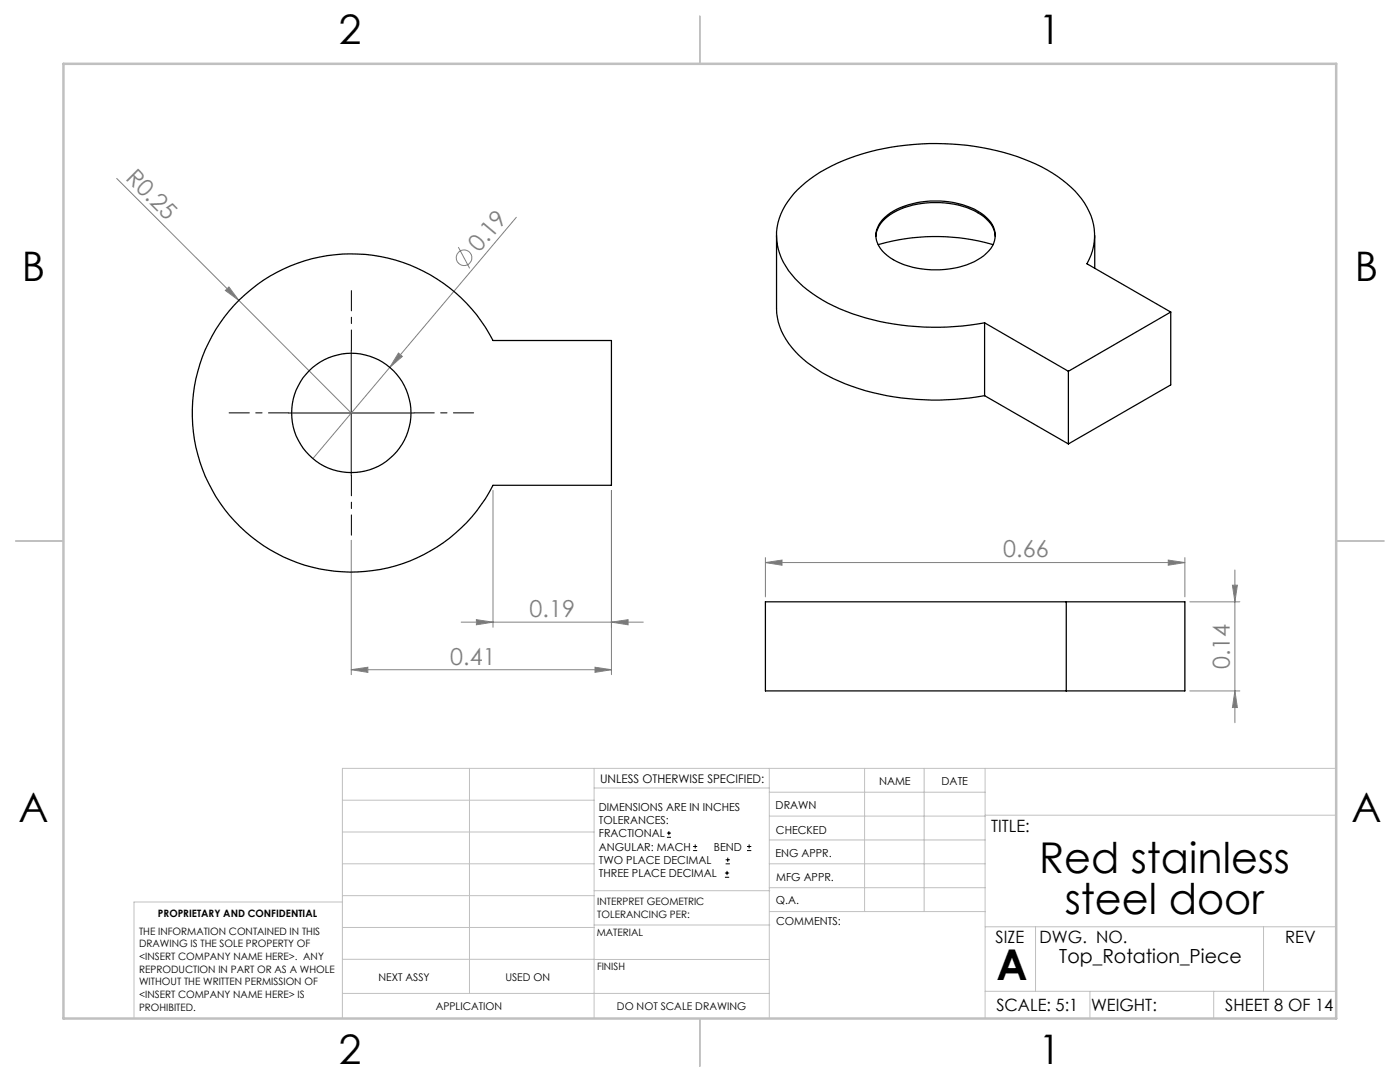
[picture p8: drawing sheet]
<svg xmlns="http://www.w3.org/2000/svg" width="279mm" height="216mm" viewBox="0 0 279 216" stroke-linecap="round" stroke-linejoin="round" font-family="sans-serif">
<g fill="none" stroke="#808080" stroke-width=".2">
<path d="M23.3 35.6l24.4 24.3M45 58l.7-.7 2 2.6zM47.7 59.9l22.4 22.5M91.5 49.3l2.2 4.3M103 43.4l-40.6 48.1M79.5 70.4l.8 .7-2.5 2.2zM98.4 97.9v27.3M122 97.9v36.7M70.1 107.8v26.8M152.8 112.3l3.3-.5v1zM152.8 111.3v7.8M152.8 112.3h83.7"/>
<path d="M233.2 111.8l3.3 .5-3.3 .5zM236.5 111.3v7.8M246 116.8h.9l-.4 3.3zM246.5 113.7v30.5M70.1 133.6l3.3-.5v1.1zM70.1 133.6h51.9M92 124.1h36.4M95.1 123.6l3.3 .5-3.3 .6zM118.7 133.1l3.3 .5-3.3 .6zM122 124.1l3.3-.5v1.1zM237.5 137.9h9.9M237.5 120.1h9.9"/>
<path d="M246.5 137.9l.4 3.3h-.9z"/>
<circle cx="92.6" cy="51.4" r="1.56"/>
</g>
<g fill="none" stroke="#000" stroke-width=".2">
<path d="M70.1 69.9v25M57.6 82.4h25M133.1 167.1h.8M133.1 166.2h.8M133.5 165.8v.9M138.3 169.7h.8M138.3 168.9h.8M138.7 168.5v.8M144.7 175h.8M144.7 174.2h.8M144.8 172.4h.9M144.8 171.6h.9"/>
<path d="M145.1 173.8v.8M145.2 171.1v.9M149.1 169.7h.8M149.1 168.9h.8M149.5 168.5v.8"/>
</g>
<path d="M70.1 69.9v-11.9M57.6 82.4h-11.9M70.1 94.9v11.9M82.6 82.4h11.9" fill="none" stroke="#000" stroke-width=".2" stroke-dasharray="15.2 1.3 1.3 1.3" stroke-dashoffset="11.2"/>
<g fill="none" stroke="#c0c0c0" stroke-width=".2">
<path d="M68.3 159.7h50.3M93.7 153.3v44.9M118.6 153.3v49.9M118.6 157.2h34.9M153.5 153.3v49.9M153.5 158.1h43.1M172.5 153.3v28.6M184.4 153.3v28.6M196.6 153.3v49.9M266.7 153.3h-198.4v49.9M68.3 178.7h50.3M68.3 172.4h50.3"/>
<path d="M68.3 166h50.3M68.3 180h-41.6v23.2M118.6 177.7h35M153.5 167.6h43.1M153.5 162.8h43.1M153.5 172.4h43.1M153.5 177.1h43.1M196.6 162.7h70.1M68.3 198.2h85.2M68.3 191.4l85.2 .1M68.3 185.1h50.3M118.6 184.6h35"/>
<path d="M153.6 181.9h43M196.6 197.8h70.1M196.6 184.9h70.1M206.7 184.9v12.9M217.5 197.8v5.4M242.2 197.8v5.4M252.2 184.9v12.9"/>
</g>
<path d="M139.7 3.2v9.5M3.1 107.9h9.6M266.7 107.9h9.5M139.7 203.2v9.6" fill="none" stroke="#c0c0c0" stroke-width=".25"/>
<path d="M12.7 12.7h254v190.5h-254z" fill="none" stroke="#c0c0c0" stroke-width=".5"/>
<g fill="#808080">
<path d="M45 58l.7-.7 2 2.6z"/>
<path d="M79.5 70.4l.8 .7-2.5 2.2z"/>
<path d="M70.1 133.6l3.3-.5v1.1zM118.7 133.1l3.3 .5-3.3 .6zM95.1 123.6l3.3 .5-3.3 .6zM122 124.1l3.3-.5v1.1zM152.8 112.3l3.3-.5v1zM233.2 111.8l3.3 .5-3.3 .5z"/>
<path d="M246.5 137.9l.4 3.3h-.9zM246 116.8h.9l-.4 3.3z"/>
</g>
<g fill="none" stroke="#000" stroke-width=".25">
<path d="M47.8 59.8a31.8 31.8 0 0 1 50.6 8.1h23.6v28.9h-23.6a31.8 31.8 0 0 1-47.1 11.2 31.8 31.8 0 0 1-3.5-48.2zM155 47v14.5a12.9 12.9 0 0 0 4.4 9.4 33.1 33.1 0 0 0 16.1 7.7 53.4 53.4 0 0 0 21 .4M174.8 47.1a6.1 6.1 0 0 1 3.5-4.7 18.6 18.6 0 0 1 16.8 0 5.9 5.9 0 0 1 3.5 4.7M175.3 48.8a41.2 41.2 0 0 1 22.9 0M176.6 43.4a16.1 16.1 0 0 1 12-3.2 13.5 13.5 0 0 1 8.7 3.7 4.5 4.5 0 0 1-.5 6.7 15.9 15.9 0 0 1-11.9 3.2 12.9 12.9 0 0 1-9.2-4.2 4.4 4.4 0 0 1 .9-6.2zM218.5 47v6.5M196.5 64.4l16.7 9.7M196.5 79l16.7 9.6M196.5 64.4v14.6M213.2 74.1v14.5M233.6 62.3l-16.7-9.7a11.6 11.6 0 0 0-1.7-13.7 29.6 29.6 0 0 0-14.9-8.5 51.6 51.6 0 0 0-33.2 2.2 22.8 22.8 0 0 0-10.4 8.5 11.4 11.4 0 0 0 1.3 13.7 27.5 27.5 0 0 0 13.4 8.2 53.2 53.2 0 0 0 25.1 1.4M233.6 62.3l-20.4 11.8"/>
<path d="M233.6 62.3v14.5l-20.4 11.8M212.8 120.1h-60v17.8h60M212.8 120.1v17.8M212.8 120.1h23.7v17.8h-23.7"/>
<circle cx="70.1" cy="82.4" r="11.9"/>
</g>
<g font-size="8.5">
<text x="207.4" y="174.2">Red stainless</text>
<text x="212.5" y="182.3">steel door</text>
<text x="198.9" y="195.5">A</text>
</g>
<g font-size="8.1">
<text x="67.6" y="8.9">2</text>
<text x="207.3" y="8.9">1</text>
<text x="4.4" y="56.2">B</text>
<text x="270.4" y="56.2">B</text>
<text x="3.7" y="164.1">A</text>
<text x="269.7" y="164.1">A</text>
<text x="67.6" y="212.4">2</text>
<text x="207.3" y="212.4">1</text>
</g>
<g font-size="4.7" fill="#808080">
<text x="24.9" y="35.8" transform="rotate(45 24.9 35.8)">R0.25</text>
<text x="95.6" y="50.6" transform="rotate(-50 95.6 50.6)">0.19</text>
<text x="200.2" y="111.2">0.66</text>
<text x="105.7" y="123.1">0.19</text>
<text x="89.9" y="132.6">0.41</text>
<text x="245.5" y="133.5" transform="rotate(-90 245.5 133.5)">0.14</text>
</g>
<text font-size="3.9" x="211.4" y="192.1">Top_Rotation_Piece</text>
<g font-size="3.4">
<text x="197.8" y="166">TITLE:</text>
<text x="198.7" y="188.1">SIZE</text>
<text x="207.5" y="188.1">DWG. NO.</text>
<text x="256.5" y="188.2">REV</text>
<text x="198.8" y="201.7">SCALE: 5:1</text>
<text x="217.7" y="201.8">WEIGHT:</text>
<text x="244.5" y="201.7">SHEET 8 OF 14</text>
</g>
<text font-size="2.4" x="119.8" y="156.2">UNLESS OTHERWISE SPECIFIED:</text>
<g font-size="2.2">
<text x="119.5" y="161.8">DIMENSIONS ARE IN INCHES</text>
<text x="154.8" y="161.4">DRAWN</text>
<text x="175.4" y="156.6">NAME</text>
<text x="187.9" y="156.7">DATE</text>
<text x="119.5" y="164.4">TOLERANCES:</text>
<text x="119.5" y="167.1">FRACTIONAL</text>
<text x="154.9" y="166.3">CHECKED</text>
<text x="119.5" y="169.7">ANGULAR: MACH</text>
<text x="119.5" y="172.4">TWO PLACE DECIMAL</text>
<text x="142.5" y="169.7">BEND</text>
<text x="154.8" y="171">ENG APPR.</text>
<text x="119.5" y="175">THREE PLACE DECIMAL</text>
<text x="154.9" y="175.7">MFG APPR.</text>
<text x="154.9" y="180.4">Q.A.</text>
<text x="154.9" y="184.6">COMMENTS:</text>
</g>
<g font-size="2.1">
<text x="75.5" y="195.7">NEXT ASSY</text>
<text x="100.9" y="195.7">USED ON</text>
<text x="86.9" y="201.5">APPLICATION</text>
<text x="123.1" y="201.6">DO NOT SCALE DRAWING</text>
</g>
<g font-size="2">
<text x="31.5" y="182.9">PROPRIETARY AND CONFIDENTIAL</text>
<text x="119.2" y="180.6">INTERPRET GEOMETRIC</text>
<text x="119.2" y="183.1">TOLERANCING PER:</text>
<text x="27.8" y="186.5">THE INFORMATION CONTAINED IN THIS</text>
<text x="27.8" y="189">DRAWING IS THE SOLE PROPERTY OF</text>
<text x="27.8" y="191.6">&lt;INSERT COMPANY NAME HERE&gt;. ANY</text>
<text x="119.1" y="186.7">MATERIAL</text>
<text x="27.8" y="194.1">REPRODUCTION IN PART OR AS A WHOLE</text>
<text x="27.8" y="196.6">WITHOUT THE WRITTEN PERMISSION OF</text>
<text x="119.1" y="193.5">FINISH</text>
<text x="27.8" y="199.1">&lt;INSERT COMPANY NAME HERE&gt; IS</text>
<text x="27.8" y="201.7">PROHIBITED.</text>
</g>
</svg>
